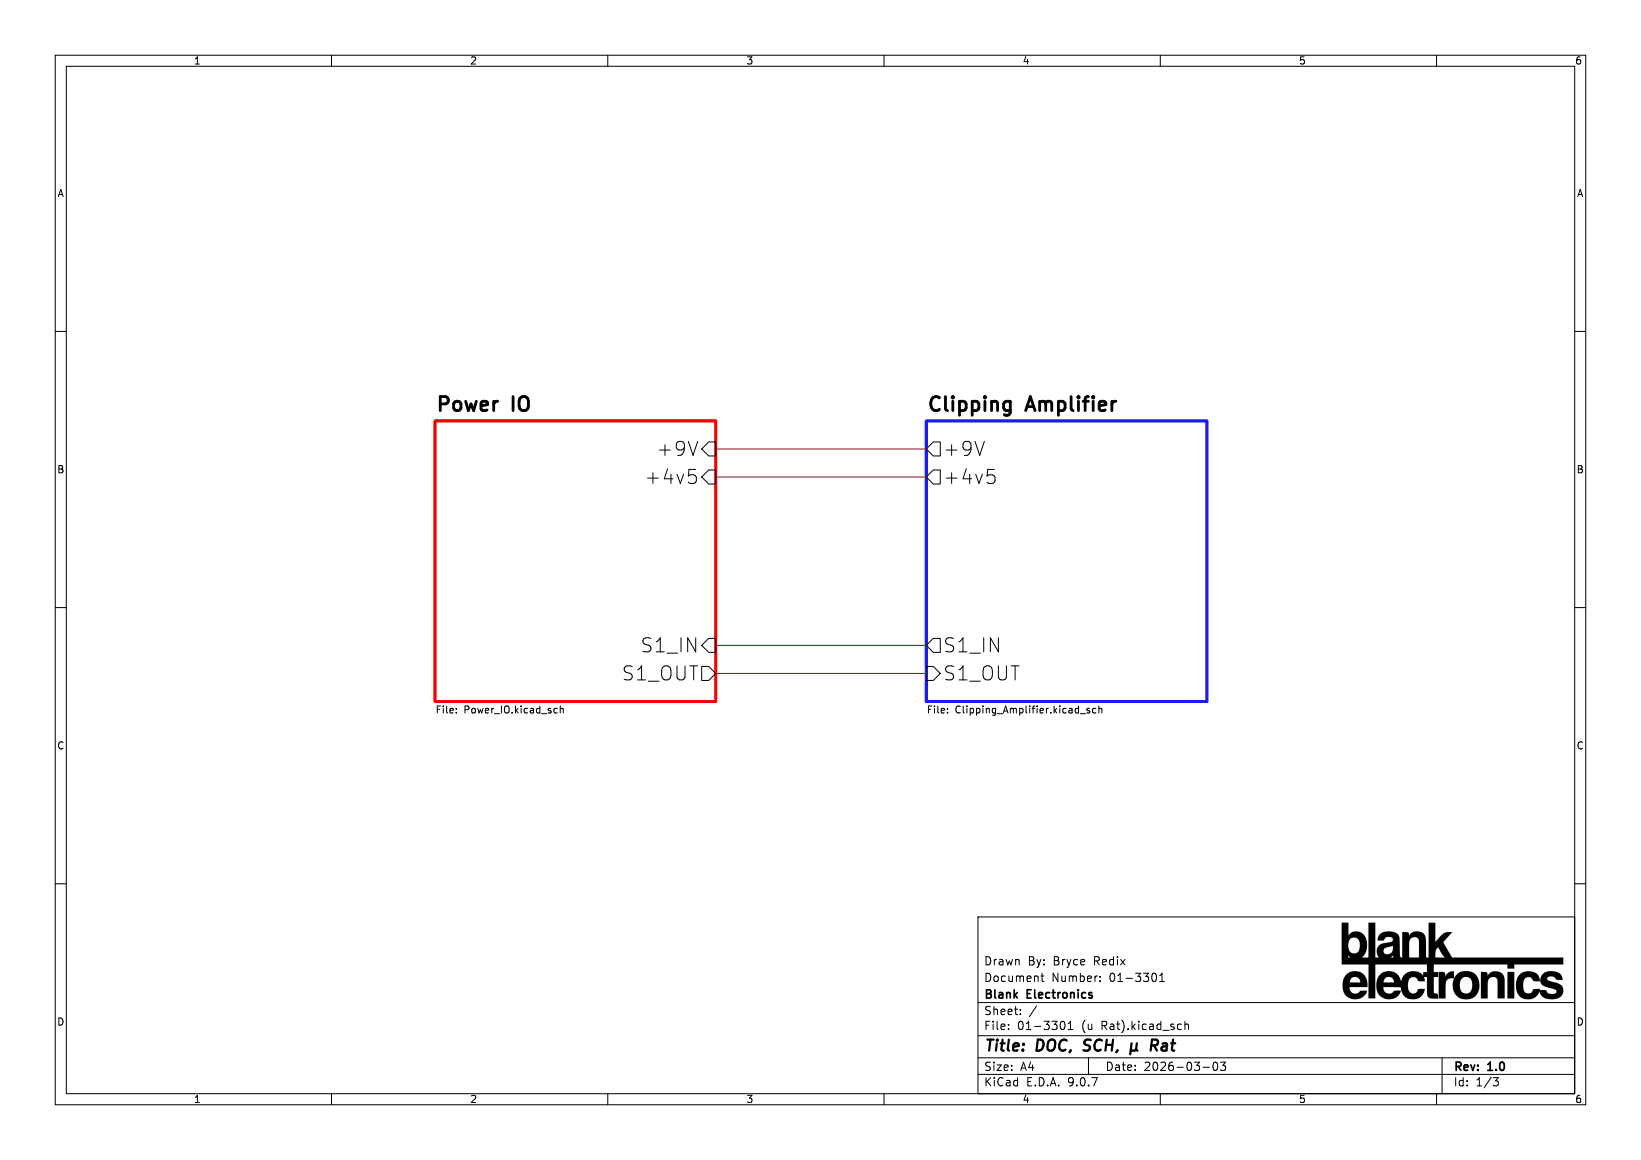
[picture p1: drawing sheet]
(kicad_sch
 (version 20250114)
 (generator "eeschema")
 (generator_version "9.0")
 (paper "A4")
 (title_block
  (title "DOC, SCH, μ Rat")
  (date "2026-03-03")
  (rev "1.0")
  (company "Blank Electronics")
  (comment 1 "Document Number: 01-3301")
  (comment 2 "Drawn By: Bryce Redix"))
 (lib_symbols)
 (wire
  (pts (xy 129.54 81.28) (xy 167.64 81.28))
  (stroke (width 0) (type default)))
 (wire
  (pts (xy 129.54 86.36) (xy 167.64 86.36))
  (stroke (width 0) (type default)))
 (wire
  (pts (xy 129.54 116.84) (xy 167.64 116.84))
  (stroke (width 0) (type default)))
 (wire
  (pts (xy 129.54 121.92) (xy 167.64 121.92))
  (stroke (width 0) (type default)))
 (image
  (at 262.89 173.99)
  (scale 0.568992)
  (data))
 (hierarchical_label "+9V"
  (shape output)
  (at 129.54 81.28 180)
  (effects (font (size 2.54 2.54)) (justify right)))
 (hierarchical_label "S1_IN"
  (shape output)
  (at 129.54 116.84 180)
  (effects (font (size 2.54 2.54)) (justify right)))
 (hierarchical_label "S1_OUT"
  (shape input)
  (at 129.54 121.92 180)
  (effects (font (size 2.54 2.54)) (justify right)))
 (hierarchical_label "S1_OUT"
  (shape output)
  (at 167.64 121.92 0)
  (effects (font (size 2.54 2.54)) (justify left)))
 (hierarchical_label "S1_IN"
  (shape input)
  (at 167.64 116.84 0)
  (effects (font (size 2.54 2.54)) (justify left)))
 (hierarchical_label "+9V"
  (shape input)
  (at 167.64 81.28 0)
  (effects (font (size 2.54 2.54)) (justify left)))
 (hierarchical_label "+4v5"
  (shape input)
  (at 167.64 86.36 0)
  (effects (font (size 2.54 2.54)) (justify left)))
 (hierarchical_label "+4v5"
  (shape output)
  (at 129.54 86.36 180)
  (effects (font (size 2.54 2.54)) (justify right)))
 (sheet
  (at 167.64 76.2)
  (size 50.8 50.8)
  (exclude_from_sim no)
  (in_bom yes)
  (on_board yes)
  (dnp no)
  (fields_autoplaced yes)
  (stroke (width 0.508) (type solid) (color 24 25 255 1))
  (fill (color 0 0 0 0.0000))
  (property "Sheetname" "Clipping Amplifier" (at 167.64 74.6756 0) (effects (font (size 2.54 2.54) (thickness 0.508)
    (bold yes)) (justify left bottom)))
  (property "Sheetfile" "Clipping_Amplifier.kicad_sch" (at 167.64 127.7624 0) (effects (font (size 1.27 1.27)) (justify left top))))
 (sheet
  (at 78.74 76.2)
  (size 50.8 50.8)
  (exclude_from_sim no)
  (in_bom yes)
  (on_board yes)
  (dnp no)
  (fields_autoplaced yes)
  (stroke (width 0.508) (type solid) (color 248 0 0 1))
  (fill (color 0 0 0 0.0000))
  (property "Sheetname" "Power IO" (at 78.74 74.6756 0) (effects (font (size 2.54 2.54) (thickness 0.508)
    (bold yes)) (justify left bottom)))
  (property "Sheetfile" "Power_IO.kicad_sch" (at 78.74 127.7624 0) (effects (font (size 1.27 1.27)) (justify left top))))
 (sheet_instances
  (path ""
   (page "1")))
 (embedded_fonts no))
